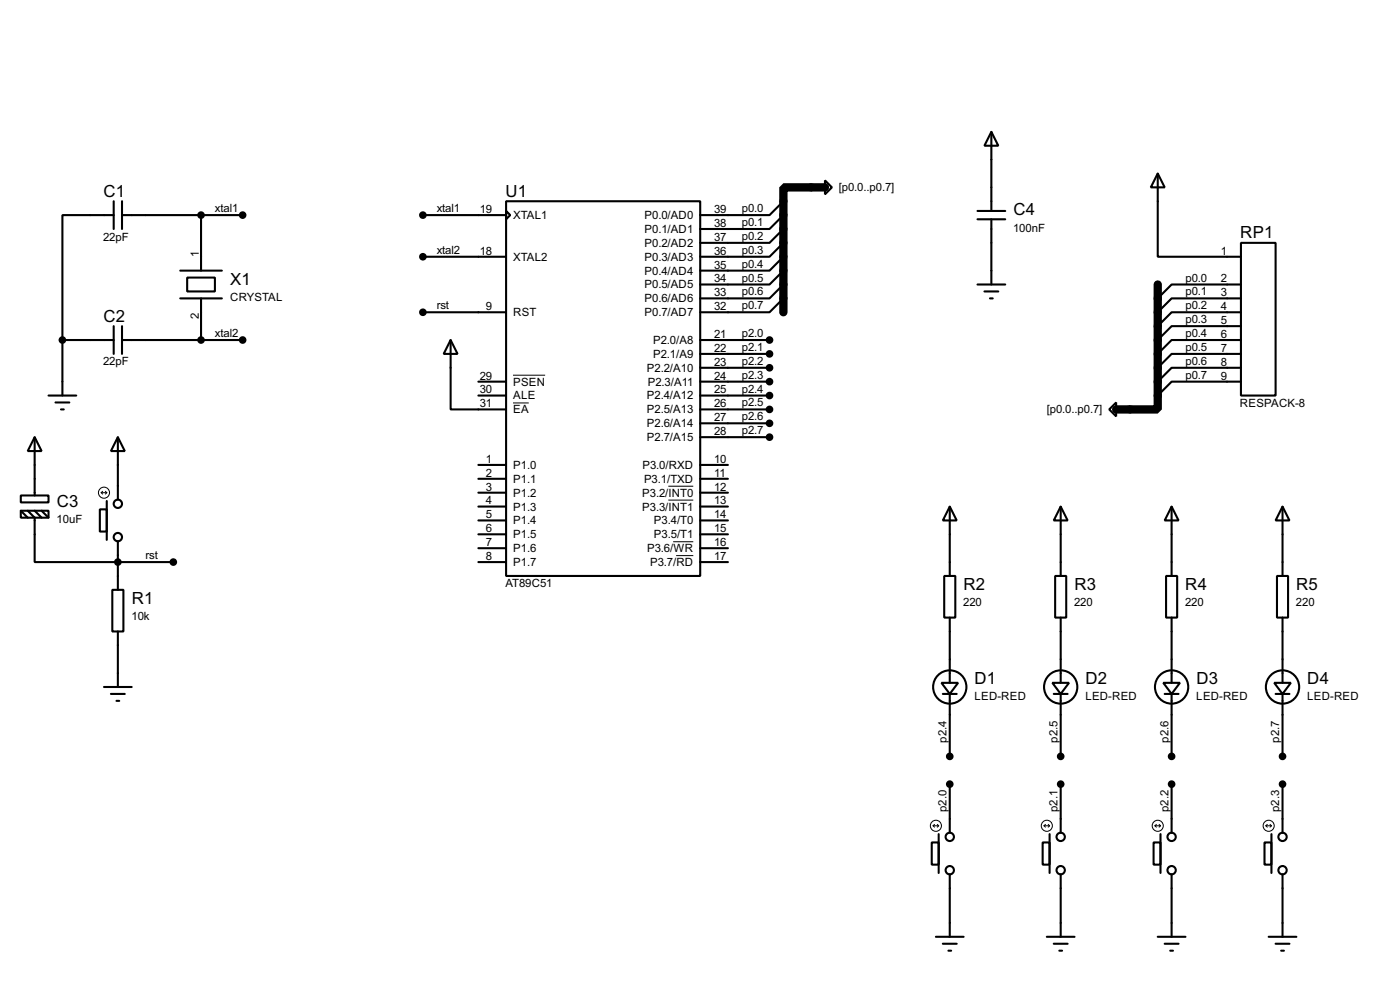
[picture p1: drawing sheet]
<svg xmlns="http://www.w3.org/2000/svg" width="256mm" height="180mm" viewBox="0 0 256 180" stroke-linecap="round" stroke-linejoin="round" font-family="sans-serif">
<path d="M151.1 34.3h-7.6v22.8M212.1 52.1v22.8h-7.6" fill="none" stroke="#000" stroke-width="1.5"/>
<g fill="none" stroke="#000" stroke-width=".38">
<path d="M20.8 39.4h-9.4v22.8M20.8 36.8v5.1M22.4 39.4h22M22.4 36.8v5.1M36.8 39.4v10.1M77.5 39.4h15.2M92.7 36.8h35.6v68.6h-35.6zM92.7 38.6l.8 .8-.8 .7zM143.5 39.4l-2.5 2.5h-12.7M143.5 36.8l-2.5 2.6h-12.7M151.1 33l1.3 1.3-1.3 1.3zM179.1 38.6h5"/>
<path d="M181.6 24.1l1.3 2.6h-2.6zM181.6 24.1v14.5M212.1 31.7l1.3 2.6h-2.6zM212.1 31.7v15.3h15.2M20.8 59.7v5.1M22.4 59.7v5.1M33 49.5h7.6M33 54.6h7.6M34.3 50.8h5.1v2.5h-5.1zM36.8 54.6v7.6M77.5 47h15.2M77.5 57.1h15.2"/>
<path d="M143.5 54.6l-2.5 2.5h-12.7M143.5 52.1l-2.5 2.5h-12.7M143.5 49.5l-2.5 2.6h-12.7M143.5 47l-2.5 2.5h-12.7M143.5 44.4l-2.5 2.6h-12.7M143.5 41.9l-2.5 2.5h-12.7M179.1 52.1h5M179.1 40.1h5M180.3 53.3h2.6M181.4 54.6h.5M181.6 40.1v12M227.3 44.4h6.4v28h-6.4z"/>
<path d="M227.3 52.1h-12.7l-2.5 2.5M227.3 54.6h-12.7l-2.5 2.5M227.3 57.1h-12.7l-2.5 2.6M227.3 59.7h-12.7l-2.5 2.5M8.9 72.4h5.1M10.2 73.7h2.5M11.2 74.9h.5M11.4 62.2h9.4M11.4 62.2v10.2M22.4 62.2h22M82.5 62.2l1.3 2.6h-2.5zM82.5 62.2v12.7h10.2"/>
<path d="M87.6 72.4h5.1M87.6 69.8h5.1M128.3 62.2h12.7M128.3 77.5h12.7M128.3 74.9h12.7M128.3 72.4h12.7M128.3 69.8h12.7M128.3 67.3h12.7M128.3 64.8h12.7M203.2 74.9l1.3-1.2v2.5zM227.3 62.2h-12.7l-2.5 2.6M227.3 64.8h-12.7l-2.5 2.5"/>
<path d="M227.3 67.3h-12.7l-2.5 2.5M227.3 69.8h-12.7l-2.5 2.6M3.8 90.7h5.1v1.2h-5.1zM3.8 93.5h5.1v1.2h-5.1zM3.8 93.5l1.3 1.2M5.1 93.5l1.2 1.2v8.2h25.4M6.3 80l1.3 2.5h-2.5zM6.3 80v10.7M6.3 93.5l1.3 1.2M7.6 93.5l1.3 1.2M18.3 93.2h1.3v4.1h-1.3zM19.6 91.7v7.1"/>
<path d="M21.6 80l1.3 2.5h-2.6zM21.6 80v11.4M21.6 99.1v8.8M87.6 85.1h5.1M87.6 87.6h5.1M87.6 90.2h5.1M87.6 92.7h5.1M87.6 95.2h5.1M87.6 97.8h5.1M128.3 80h12.7M128.3 85.1h5M128.3 87.6h5"/>
<path d="M128.3 90.2h5M128.3 92.7h5M128.3 95.2h5M128.3 97.8h5M174 92.7l1.3 2.5h-2.6zM174 92.7v12.7M194.3 92.7l1.3 2.5h-2.6zM194.3 92.7v12.7M214.6 92.7l1.3 2.5h-2.5zM214.6 92.7v12.7M234.9 92.7l1.3 2.5h-2.5zM234.9 92.7v12.7"/>
<path d="M20.6 107.9h2v7.7h-2zM21.6 115.6v10.1M87.6 102.9h5.1M87.6 100.3h5.1M128.3 102.9h5M128.3 100.3h5M173 105.4h2v7.6h-2zM174 113v12M193.3 105.4h2v7.6h-2zM194.3 113v12M213.6 105.4h2v7.6h-2zM214.6 113v12"/>
<path d="M233.9 105.4h2.1v7.6h-2.1zM234.9 113v12M19 125.7h5.1M20.3 127h2.6M21.3 128.3h.5M172.5 125h3l-1.5 2zM172.7 127h2.6M174 127v11.4M192.8 125h3l-1.5 2zM193 127h2.6M194.3 127v11.4M213.1 125h3.1l-1.6 2z"/>
<path d="M213.4 127h2.5M214.6 127v11.4M233.4 125h3.1l-1.6 2zM233.7 127h2.5M234.9 127v11.4M170.7 154.2h1.3v4h-1.3zM172 152.7v7.1M174 143.5v8.9M191 154.2h1.3v4h-1.3zM192.3 152.7v7.1M194.3 143.5v8.9M211.3 154.2h1.3v4h-1.3z"/>
<path d="M212.6 152.7v7.1M214.6 143.5v8.9M231.6 154.2h1.3v4h-1.3zM232.9 152.7v7.1M234.9 143.5v8.9M171.4 171.4h5.1M172.7 172.7h2.6M173.7 174h.5M174 160v11.4M191.8 171.4h5M193 172.7h2.6M194.1 174h.5"/>
<path d="M194.3 160v11.4M212.1 171.4h5.1M213.4 172.7h2.5M214.4 174h.5M214.6 160v11.4M232.4 171.4h5.1M233.7 172.7h2.5M234.7 174h.5M234.9 160v11.4"/>
<circle cx="21.6" cy="92.2" r=".76"/>
<circle cx="21.6" cy="98.3" r=".76"/>
<circle cx="174" cy="125.7" r="3"/>
<circle cx="194.3" cy="125.7" r="3"/>
<circle cx="214.6" cy="125.7" r="3"/>
<circle cx="234.9" cy="125.7" r="3"/>
<circle cx="174" cy="153.2" r=".76"/>
<circle cx="174" cy="159.3" r=".76"/>
<circle cx="194.3" cy="153.2" r=".76"/>
<circle cx="194.3" cy="159.3" r=".76"/>
<circle cx="214.6" cy="159.3" r=".76"/>
<circle cx="214.6" cy="153.2" r=".76"/>
<circle cx="234.9" cy="153.2" r=".76"/>
<circle cx="234.9" cy="159.3" r=".76"/>
</g>
<g fill="none" stroke="#000" stroke-width=".18">
<path d="M94 73.7h2.9M94 68.7h5.9M18.5 90.2h1.1M18.5 90.2l.3 .2M18.8 89.9l-.3 .3M19.3 89.9l.3 .3M19.6 90.2l-.3 .2M122.4 89h4.6M122.4 91.5h4.6M123.3 99.1h3.7M123.9 101.7h3.1M170.9 151.1h1.1"/>
<path d="M170.9 151.1l.3 .3M171.2 150.9l-.3 .2M171.7 150.9l.3 .2M172 151.1l-.3 .3M191.3 151.1h1M191.3 151.1l.2 .3M191.5 150.9l-.2 .2M192 150.9l.3 .2M192.3 151.1l-.3 .3M211.6 151.1h1M211.6 151.1l.2 .3M211.8 150.9l-.2 .2"/>
<path d="M212.3 150.9l.3 .2M212.6 151.1l-.3 .3M231.9 151.1h1M231.9 151.1l.3 .3M232.2 150.9l-.3 .2M232.7 150.9l.2 .2M232.9 151.1l-.2 .3"/>
<circle cx="19" cy="90.2" r="1.02"/>
<circle cx="171.4" cy="151.1" r="1.02"/>
<circle cx="191.8" cy="151.1" r="1.02"/>
<circle cx="212.1" cy="151.1" r="1.02"/>
<circle cx="232.4" cy="151.1" r="1.02"/>
</g>
<g fill="#000" stroke="#000" stroke-width=".38">
<circle cx="36.8" cy="39.4" r=".51"/>
<circle cx="44.4" cy="39.4" r=".51"/>
<circle cx="77.5" cy="39.4" r=".51"/>
<circle cx="77.5" cy="57.1" r=".51"/>
<circle cx="77.5" cy="47" r=".51"/>
<circle cx="11.4" cy="62.2" r=".51"/>
<circle cx="36.8" cy="62.2" r=".51"/>
<circle cx="44.4" cy="62.2" r=".51"/>
<circle cx="141" cy="67.3" r=".51"/>
<circle cx="141" cy="64.8" r=".51"/>
<circle cx="141" cy="74.9" r=".51"/>
<circle cx="141" cy="77.5" r=".51"/>
<circle cx="141" cy="62.2" r=".51"/>
<circle cx="141" cy="72.4" r=".51"/>
<circle cx="141" cy="69.8" r=".51"/>
<circle cx="141" cy="80" r=".51"/>
<circle cx="21.6" cy="102.9" r=".51"/>
<circle cx="31.7" cy="102.9" r=".51"/>
<circle cx="174" cy="138.4" r=".51"/>
<circle cx="194.3" cy="138.4" r=".51"/>
<circle cx="214.6" cy="138.4" r=".51"/>
<circle cx="234.9" cy="138.4" r=".51"/>
<circle cx="174" cy="143.5" r=".51"/>
<circle cx="194.3" cy="143.5" r=".51"/>
<circle cx="214.6" cy="143.5" r=".51"/>
<circle cx="234.9" cy="143.5" r=".51"/>
</g>
<g font-size="3.4">
<text x="18.9" y="36">C1</text>
<text x="92.6" y="36">U1</text>
<text x="185.6" y="39.4">C4</text>
<text x="227.2" y="43.6">RP1</text>
<text x="42.2" y="52.1">X1</text>
<text x="18.9" y="58.9">C2</text>
<text x="10.4" y="92.8">C3</text>
<text x="176.5" y="107.9">R2</text>
<text x="196.8" y="107.9">R3</text>
<text x="217.1" y="107.9">R4</text>
<text x="237.5" y="107.9">R5</text>
<text x="24.1" y="110.5">R1</text>
<text x="178.5" y="125.2">D1</text>
<text x="198.9" y="125.2">D2</text>
<text x="219.2" y="125.2">D3</text>
<text x="239.5" y="125.2">D4</text>
</g>
<g font-size="2.3">
<text x="153.7" y="35">[p0.0..p0.7]</text>
<text x="39.4" y="38.8">xtal1</text>
<text x="80" y="38.8">xtal1</text>
<text x="87.9" y="39">19</text>
<text x="94" y="40.1">XTAL1</text>
<text x="118.1" y="40.1">P0.0/AD0</text>
<text x="130.8" y="39">39</text>
<text x="130.8" y="41.5">38</text>
<text x="135.9" y="41.4">p0.1</text>
<text x="135.9" y="38.8">p0.0</text>
<text x="18.9" y="44">22pF</text>
<text x="36.4" y="47" transform="rotate(-90 36.4 47)">1</text>
<text x="80" y="46.4">xtal2</text>
<text x="87.9" y="46.6">18</text>
<text x="94" y="47.7">XTAL2</text>
<text x="118.1" y="42.6">P0.1/AD1</text>
<text x="118.1" y="45.2">P0.2/AD2</text>
<text x="118.1" y="47.7">P0.3/AD3</text>
<text x="130.8" y="44.1">37</text>
<text x="130.8" y="46.6">36</text>
<text x="135.9" y="46.4">p0.3</text>
<text x="135.9" y="43.9">p0.2</text>
<text x="185.6" y="42.4">100nF</text>
<text x="223.6" y="46.6">1</text>
<text x="118.1" y="50.2">P0.4/AD4</text>
<text x="118.1" y="52.8">P0.5/AD5</text>
<text x="130.8" y="49.1">35</text>
<text x="130.8" y="51.7">34</text>
<text x="135.9" y="51.5">p0.5</text>
<text x="135.9" y="49">p0.4</text>
<text x="217.2" y="51.5">p0.0</text>
<text x="223.6" y="51.7">2</text>
<text x="36.4" y="58.3" transform="rotate(-90 36.4 58.3)">2</text>
<text x="42.2" y="55.1">CRYSTAL</text>
<text x="80" y="56.6">rst</text>
<text x="89" y="56.8">9</text>
<text x="94" y="57.9">RST</text>
<text x="118.1" y="55.3">P0.6/AD6</text>
<text x="118.1" y="57.9">P0.7/AD7</text>
<text x="130.8" y="54.2">33</text>
<text x="130.8" y="56.8">32</text>
<text x="135.9" y="56.6">p0.7</text>
<text x="135.9" y="54.1">p0.6</text>
<text x="217.2" y="54.1">p0.1</text>
<text x="217.2" y="56.6">p0.2</text>
<text x="217.2" y="59.1">p0.3</text>
<text x="223.6" y="54.2">3</text>
<text x="223.6" y="56.8">4</text>
<text x="223.6" y="59.3">5</text>
<text x="39.4" y="61.7">xtal2</text>
<text x="119.6" y="62.9">P2.0/A8</text>
<text x="119.6" y="65.5">P2.1/A9</text>
<text x="130.8" y="61.8">21</text>
<text x="130.8" y="64.4">22</text>
<text x="135.9" y="64.2">p2.1</text>
<text x="135.9" y="61.7">p2.0</text>
<text x="217.2" y="61.7">p0.4</text>
<text x="217.2" y="64.2">p0.5</text>
<text x="223.6" y="61.8">6</text>
<text x="223.6" y="64.4">7</text>
<text x="18.9" y="66.9">22pF</text>
<text x="87.9" y="69.5">29</text>
<text x="94" y="70.6">PSEN</text>
<text x="118.5" y="68">P2.2/A10</text>
<text x="118.7" y="70.6">P2.3/A11</text>
<text x="130.8" y="66.9">23</text>
<text x="130.8" y="69.5">24</text>
<text x="135.9" y="71.8">p2.4</text>
<text x="135.9" y="69.3">p2.3</text>
<text x="135.9" y="66.8">p2.2</text>
<text x="217.2" y="66.8">p0.6</text>
<text x="217.2" y="69.3">p0.7</text>
<text x="223.6" y="66.9">8</text>
<text x="223.6" y="69.5">9</text>
<text x="87.9" y="72">30</text>
<text x="87.9" y="74.5">31</text>
<text x="94" y="73.1">ALE</text>
<text x="94" y="75.6">EA</text>
<text x="118.5" y="73.1">P2.4/A12</text>
<text x="118.5" y="75.6">P2.5/A13</text>
<text x="130.8" y="72">25</text>
<text x="130.8" y="74.5">26</text>
<text x="130.8" y="77.1">27</text>
<text x="135.9" y="76.9">p2.6</text>
<text x="135.9" y="74.4">p2.5</text>
<text x="191.8" y="75.6">[p0.0..p0.7]</text>
<text x="227.2" y="74.5">RESPACK-8</text>
<text x="118.5" y="80.7">P2.7/A15</text>
<text x="118.5" y="78.2">P2.6/A14</text>
<text x="130.8" y="79.6">28</text>
<text x="135.9" y="79.5">p2.7</text>
<text x="89" y="84.7">1</text>
<text x="89" y="87.2">2</text>
<text x="89" y="89.8">3</text>
<text x="94" y="85.8">P1.0</text>
<text x="94" y="88.3">P1.1</text>
<text x="117.7" y="85.8">P3.0/RXD</text>
<text x="118" y="88.3">P3.1/TXD</text>
<text x="130.8" y="84.7">10</text>
<text x="130.8" y="87.2">11</text>
<text x="130.8" y="89.8">12</text>
<text x="10.4" y="95.7">10uF</text>
<text x="89" y="92.3">4</text>
<text x="89" y="94.9">5</text>
<text x="94" y="90.9">P1.2</text>
<text x="94" y="93.4">P1.3</text>
<text x="94" y="96">P1.4</text>
<text x="117.6" y="90.9">P3.2/INT0</text>
<text x="117.6" y="93.4">P3.3/INT1</text>
<text x="119.8" y="96">P3.4/T0</text>
<text x="130.8" y="92.3">13</text>
<text x="130.8" y="94.9">14</text>
<text x="89" y="97.4">6</text>
<text x="89" y="99.9">7</text>
<text x="94" y="98.5">P1.5</text>
<text x="94" y="101">P1.6</text>
<text x="118.5" y="101">P3.6/WR</text>
<text x="119.8" y="98.5">P3.5/T1</text>
<text x="130.8" y="99.9">16</text>
<text x="130.8" y="97.4">15</text>
<text x="26.7" y="102.3">rst</text>
<text x="89" y="102.5">8</text>
<text x="92.6" y="107.5">AT89C51</text>
<text x="94" y="103.6">P1.7</text>
<text x="119.1" y="103.6">P3.7/RD</text>
<text x="130.8" y="102.5">17</text>
<text x="24.1" y="113.5">10k</text>
<text x="176.4" y="110.9">220</text>
<text x="196.8" y="110.9">220</text>
<text x="217.1" y="110.9">220</text>
<text x="237.4" y="110.9">220</text>
<text x="178.5" y="128.2">LED-RED</text>
<text x="198.8" y="128.2">LED-RED</text>
<text x="219.2" y="128.2">LED-RED</text>
<text x="239.5" y="128.2">LED-RED</text>
<text x="173.4" y="135.9" transform="rotate(-90 173.4 135.9)">p2.4</text>
<text x="193.7" y="135.9" transform="rotate(-90 193.7 135.9)">p2.5</text>
<text x="214" y="135.9" transform="rotate(-90 214 135.9)">p2.6</text>
<text x="234.4" y="135.9" transform="rotate(-90 234.4 135.9)">p2.7</text>
<text x="173.4" y="148.6" transform="rotate(-90 173.4 148.6)">p2.0</text>
<text x="193.7" y="148.6" transform="rotate(-90 193.7 148.6)">p2.1</text>
<text x="214" y="148.6" transform="rotate(-90 214 148.6)">p2.2</text>
<text x="234.4" y="148.6" transform="rotate(-90 234.4 148.6)">p2.3</text>
</g>
</svg>
